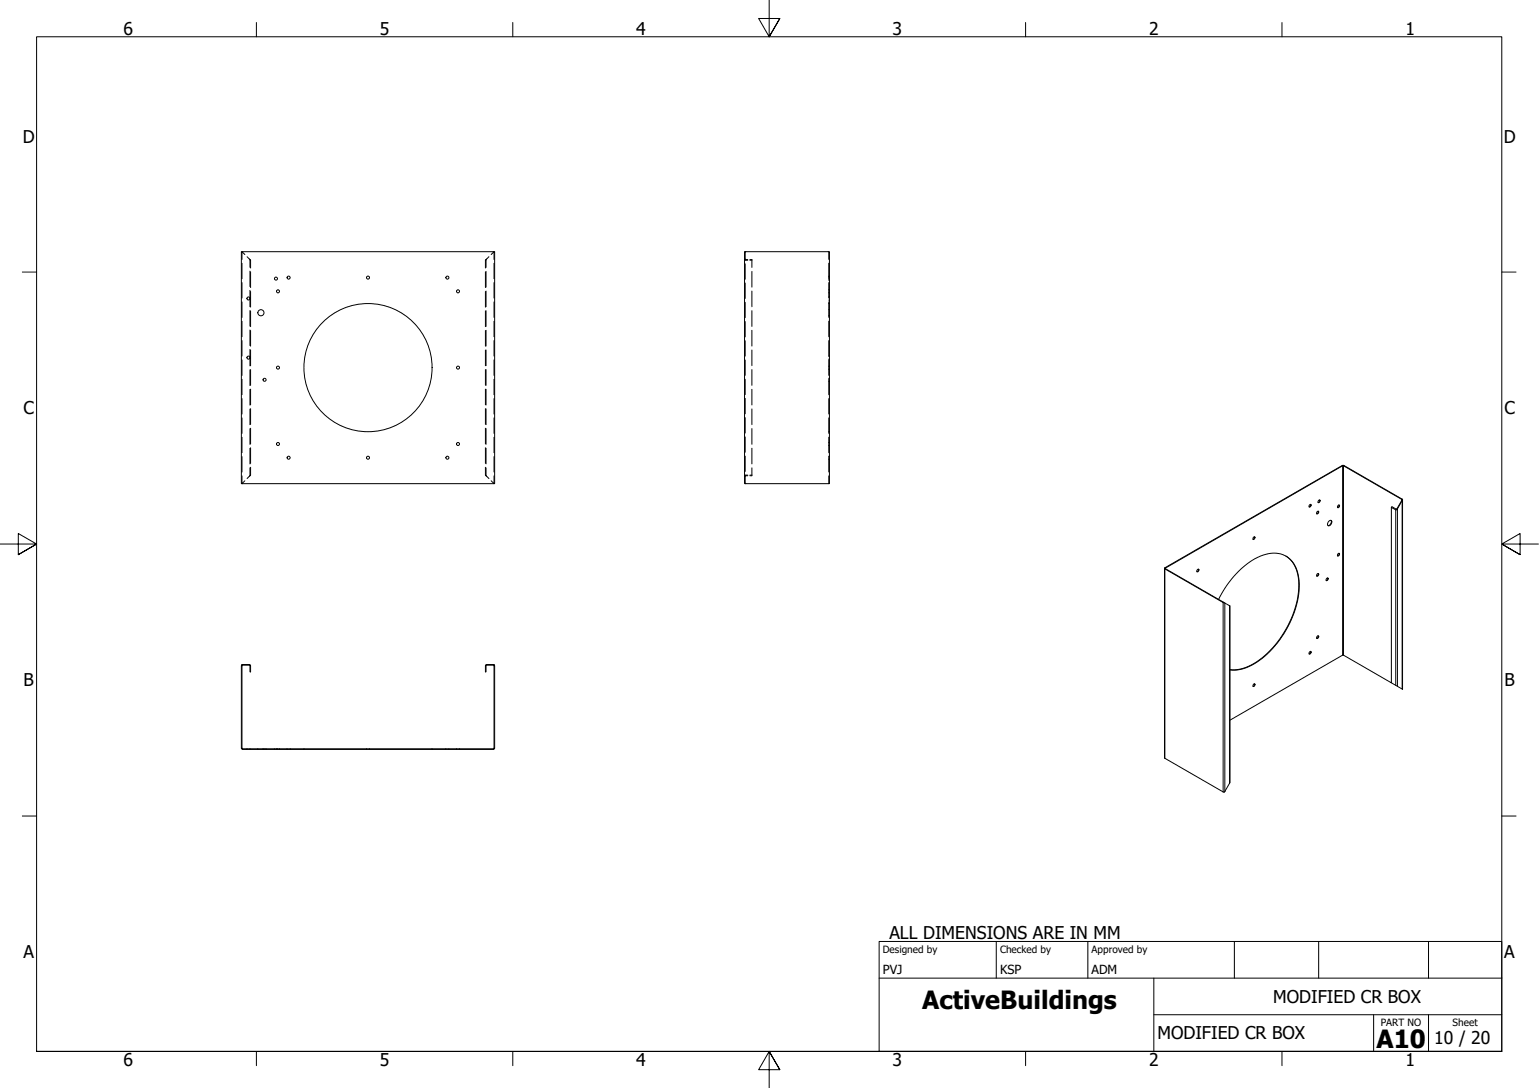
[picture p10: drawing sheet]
<svg xmlns="http://www.w3.org/2000/svg" width="420mm" height="297mm" viewBox="0 0 420 297" stroke-linecap="round" stroke-linejoin="round" font-family="sans-serif">
<!-- layer: Hidden (ISO) -->
<g fill="none" stroke="#000" stroke-width=".27">
<path d="M66.1 71.9v4.2M66.1 77.2v4.2M66.1 68.8v2M66.2 68.8l.6 .7M67.5 70.1l.6 .7M68.2 70.8v.1M68.2 70.9h.1M68.2 70.9v2.1M68.2 74v4.2M68.2 79.3v2.1M68.3 71l.1 2.2M68.4 74.2v4.3"/>
<path d="M68.4 79.6v4.2M132.5 74.2v4.3M132.5 79.6v4.2M132.6 71l-.1 2.2M132.7 70.9h.1M132.7 70.9v2.1M132.7 74.1v4.3M132.7 79.5v4.2M132.8 70.8l-.1 .1M133.5 70.1l-.7 .7M134.7 68.8l-.6 .7M134.8 68.8l.1 2"/>
<path d="M134.9 71.9v4.2M134.9 77.2v4.2M203.3 70.7v.2M203.4 70.7l.1 .1M203.4 72v4.2M203.4 77.3v4.2M203.5 68.8l-.1 2.2h.8M203.5 70.9h.7M203.6 68.7h-.1M204.7 70.9h.6v2.1M204.7 71h.6M205.3 74.1v4.3"/>
<path d="M205.3 79.5v4.2M226.3 76.5h.1M226.3 75.6h.1M226.3 76.2h.1M226.3 75.4h.1M226.3 80h.1M226.3 79.1h.1M226.3 68.7v2.1M226.3 71.9v4.2M226.3 77.2v4.2M66.1 82.4v4.3M66.1 87.7v4.2"/>
<path d="M66.1 93v4.2M66.1 98.3v4.2M68.2 81.6v2.1M68.2 84.8v4.2M68.2 90.1v4.2M68.2 95.4v2.1M68.2 97.8v2.1M68.4 84.9v4.3M68.4 90.2v4.3M68.4 95.6v4.3M132.5 84.9v4.3M132.5 90.2v4.3"/>
<path d="M132.5 95.6v4.3M132.7 84.8v4.3M132.7 90.2v4.3M132.7 95.6v4.2M134.9 82.4v4.3M134.9 87.7v4.2M134.9 93v4.2M134.9 98.3v4.2M203.4 82.5v4.2M203.4 87.8v4.2M203.4 93v4.2M203.4 98.3v4.2"/>
<path d="M205.3 84.8v4.3M205.3 90.2v4.3M205.3 95.6v4.2M226.3 81.9h.1M226.3 81.1h.1M226.3 100h.1M226.3 98.1h.1M226.3 97.2h.1M226.3 86.2h.1M226.3 84.5h.1M226.3 82.4v4.3M226.3 87.7v4.2"/>
<path d="M226.3 93v4.2M226.3 98.3v4.2M226.3 82.9h.1M66.1 103.5v4.3M66.1 108.8v4.2M66.1 114.1v4.2M66.1 119.4v4.2M68.2 101v4.2M68.2 106.3v4.3M68.2 111.7v4.3M68.2 117v4.3M68.4 100.9v4.3"/>
<path d="M68.4 106.2v4.3M68.4 111.6v4.3M68.4 116.9v4.3M132.5 100.9v4.3M132.5 106.2v4.3M132.5 111.6v4.3M132.5 116.9v4.3M132.7 100.9v4.3M132.7 106.3v4.3M132.7 111.6v4.3M132.7 117v4.3M134.9 103.5v4.3"/>
<path d="M134.9 108.8v4.2M134.9 114.1v4.2M134.9 119.4v4.2M203.4 103.5v4.2M203.4 108.8v4.2M203.4 114v4.2M203.4 119.3v4.2M205.3 100.9v4.3M205.3 106.3v4.3M205.3 111.6v4.3M205.3 117v4.3M226.3 100.8h.1"/>
<path d="M226.3 104.1h.1M226.3 103.3h.1M226.3 103.5v4.3M226.3 108.8v4.2M226.3 114.1v4.2M226.3 119.4v4.2M226.3 117.9h.1M66.1 129.9v2.1M66.1 124.7v4.2M66.8 131.3l-.6 .6M68.1 130l-.6 .6M68.2 129.9h.1"/>
<path d="M68.2 122.4v4.3M68.2 127.7v2.2M68.3 129.8l-.1 .1M68.4 127.6l-.1 2.2M68.4 122.2v4.3M132.5 127.6l.1 2.2M132.5 122.2v4.3M132.7 129.8v.1M132.7 129.9h.1M132.7 122.4v4.2M132.7 127.7v2.2M132.8 130l.7 .6"/>
<path d="M134.1 131.3l.6 .6M134.9 129.9l-.1 2.1M134.9 124.7v4.2M203.3 129.9v.1M203.4 124.5v4.2M203.5 129.9l-.1 .1M203.5 132h.1M204.2 129.7l-.8 .1 .1 2.2M204.2 129.9h-.7M204.7 129.7h.6M205.3 127.7v2.2h-.6M205.3 122.4v4.2"/>
<path d="M226.3 121.6h.1M226.3 120.8h.1M226.3 125.4h.1M226.3 124.6h.1M226.3 124.7v4.2M226.3 129.9v2.1M67.4 204.4v.2M68.2 204.4v.2M70.4 204.4v.2M71.8 204.4v.2M72.1 204.4v.2M72.6 204.4v.2"/>
<path d="M74.9 204.4v.2M75.5 204.4v.2M75.8 204.4v.2M76.3 204.4v.2M78.4 204.4v.2M79.2 204.4v.2M83 204.4v.2M100.1 204.4v.2M100.9 204.4v.2M118 204.4v.2M121.7 204.4v.2M122.6 204.4v.2"/>
<path d="M124.6 204.4v.2M125.5 204.4v.2"/>
</g>
<!-- layer: Visible (ISO) -->
<g fill="none" stroke="#000" stroke-width=".27">
<path d="M65.9 68.7h69.1v63.3h-69.1zM203.3 68.7h23.1v63.3h-23.1zM68.2 81.4v.2M68.2 97.5v.3M357.5 137.8l.3-.1a.35 .35 0 0 1 .1 .5 .35 .35 0 0 1-.5 0zM357.8 137.7l-.1 .5-.3 .2M359.6 139.7l.2-.1a.34 .34 0 0 1 .1 .5 .34 .34 0 0 1-.5 0zM359.9 139.6l-.1 .5-.3 .2M360 136.6l.2-.1a.34 .34 0 0 1 .1 .5 .34 .34 0 0 1-.5 0zM360.3 136.5l-.1 .5-.3 .2M365.3 138l.2-.1a.34 .34 0 0 1 .1 .5 .34 .34 0 0 1-.5 0zM365.5 137.9v.3l-.4 .4"/>
<path d="M379.9 138.5v47.9l-13.3-7.6-30.8 17.8M382.7 136.3l-1.4 2.6-1.3-.6-.1 .2M382.7 136.3l.2 .2M382.7 136.3l-16.2-9.1-48.4 28 17.7 10.2v48.2l-1.6 2.7-16.3-9.4v-51.7M382.9 136.4v51.8l-3-1.8M382.9 136.5l-16-9.4-.4-.1-48.6 28.1 .1 .2 16.2 9.3M382.9 136.5l-1.6 2.6-.3 .1-1.1-.7M326.9 155.5l.2-.1a.34 .34 0 0 1 .1 .5 .34 .34 0 0 1-.5 0zM327.2 155.4v.4l-.5 .3M342.2 146.7l.3-.2a.39 .39 0 0 1 0 .5 .39 .39 0 0 1-.4 .2zM342.5 146.5l-.1 .5-.3 .2M351 151.8a9.4 9.4 0 0 1 3.5 9.2 27.4 27.4 0 0 1-12.9 20.6 10.3 10.3 0 0 1-5.8 1.2"/>
<path d="M359.6 156.7l.2-.1a.34 .34 0 0 1 .1 .5 .34 .34 0 0 1-.5 0zM359.9 156.6v.3l-.4 .4M362.2 157.9l.2-.1a.34 .34 0 0 1 .1 .5 .34 .34 0 0 1-.5 0zM362.5 157.8l-.1 .3-.3 .4M362.7 142.4a.5 .5 0 0 1 .7-.3 .5 .5 0 0 1 .1 .8 .6 .6 0 0 1-.4 .6 .6 .6 0 0 1-.7-.3zM363.4 142.1a1.03 1.03 0 0 1-.9 1.4M365.3 151.2l.2-.1a.34 .34 0 0 1 .1 .4 .34 .34 0 0 1-.5 .1zM365.5 151.1v.5l-.4 .2M332.7 163.6a23.8 23.8 0 0 1 12.2-12.1 6.8 6.8 0 0 1 9.6 5.6 24.2 24.2 0 0 1-5.1 17.6 19 19 0 0 1-11.6 8.2h-2M357.5 178l.3-.2a.35 .35 0 0 1 .1 .5 .35 .35 0 0 1-.5 .1zM357.8 177.8l-.1 .5-.3 .2M359.6 173.7l.2-.1a.34 .34 0 0 1 .1 .5 .34 .34 0 0 1-.5 0z"/>
<path d="M359.9 173.6v.4l-.4 .3M65.9 181.8v22.5M66.1 181.5h2.2l.1 1.9h-.2v-1.8h-2l-.1 .2M66.1 181.5v22.8l.1 .1M66.1 181.5l-.2 .3M134.9 181.5l.1 .3M134.9 181.5h-2.2l-.2 1.9h.2l.1-1.8h1.9l.2 .2M134.9 181.5v22.8l-.2 .1M135 181.8v22.5M342.2 186.8l.3-.1a.34 .34 0 0 1 .1 .5 .34 .34 0 0 1-.5 0zM342.5 186.7l-.1 .5-.3 .2M65.9 204.3l.3 .3"/>
<path d="M66.2 204.6h68.5M66.2 204.4h68.5M135 204.3l-.3 .3"/>
<circle cx="75.3" cy="76.1" r=".41"/>
<circle cx="75.9" cy="79.5" r=".41"/>
<circle cx="78.8" cy="75.8" r=".41"/>
<circle cx="100.5" cy="75.8" r=".41"/>
<circle cx="122.1" cy="75.8" r=".41"/>
<circle cx="125" cy="79.5" r=".41"/>
<circle cx="67.8" cy="81.5" r=".41"/>
<circle cx="67.8" cy="97.6" r=".41"/>
<circle cx="71.2" cy="85.4" r=".84"/>
<circle cx="72.2" cy="103.7" r=".41"/>
<circle cx="75.9" cy="100.4" r=".41"/>
<circle cx="100.5" cy="100.4" r="17.5"/>
<circle cx="125" cy="100.4" r=".41"/>
<circle cx="75.9" cy="121.2" r=".41"/>
<circle cx="78.8" cy="125" r=".41"/>
<circle cx="100.5" cy="125" r=".41"/>
<circle cx="122.1" cy="125" r=".41"/>
<circle cx="125" cy="121.2" r=".41"/>
</g>
<!-- layer: Visible Narrow (ISO) -->
<path d="M366.4 127.1l.1 51.8M366.9 127.1l-.1 51.8M381 139.2v47.9M381.5 138.9v48.5M382.8 136.7v51.4M382.8 136.3l-.1 .3M318 155v52M334 164.4l-.1 51.8M334.4 164.6v51.5M335.7 165.4v48.4" fill="none" stroke="#000" stroke-width=".27"/>
<!-- layer: Border (ISO) -->
<g fill="none" stroke="#000" stroke-width=".27">
<path d="M70 6.1v3.9M140 6.1v3.9M210 0v10l-2.9-5h5.8l-2.9 5 2.9-5M280 6.1v3.9M350 6.1v3.9M6.1 74.3h3.9M410 74.3h3.9M0 148.5h10l-5-2.8v5.7l5-2.9-5 2.9M420 148.5h-10l5-2.8v5.7l-5-2.9 5 2.9M6.1 222.8h3.9M410 222.8h3.9M10 287v-277h400v277h-400h400"/>
<path d="M70 287v3.9M140 287v3.9M212.9 292l-2.9-5 2.9 5h-5.8l2.9-5v10M280 287v3.9M350 287v3.9"/>
</g>
<!-- layer: Title (ISO) -->
<path d="M240 257h170v30h-170zM272 257v10M297 257v10M337 257v10M360 257v10M390 257v10M240 267h170M315 277h95M315 267v20M375 277v10M390 277v10" fill="none" stroke="#000" stroke-width=".27"/>
<g font-size="6.9">
<text x="251.8" y="275.5">ActiveBuildings</text>
<text x="375.8" y="286.1">A10</text>
</g>
<g font-size="4.8">
<text x="33.7" y="9.6">6</text>
<text x="103.7" y="9.6">5</text>
<text x="173.7" y="9.6">4</text>
<text x="243.7" y="9.6">3</text>
<text x="313.7" y="9.6">2</text>
<text x="383.7" y="9.6">1</text>
<text x="6.2" y="38.9">D</text>
<text x="410.5" y="38.9">D</text>
<text x="6.4" y="113.2">C</text>
<text x="410.7" y="113.2">C</text>
<text x="6.4" y="187.4">B</text>
<text x="410.7" y="187.4">B</text>
<text x="242.8" y="256.3">ALL DIMENSIONS ARE IN MM</text>
<text x="6.4" y="261.7">A</text>
<text x="410.7" y="261.7">A</text>
<text x="347.6" y="273.8">MODIFIED CR BOX</text>
<text x="316" y="283.7">MODIFIED CR BOX</text>
<text x="391.6" y="285">10 / 20</text>
<text x="33.7" y="290.9">6</text>
<text x="103.7" y="290.9">5</text>
<text x="173.7" y="290.9">4</text>
<text x="243.7" y="290.9">3</text>
<text x="313.7" y="290.9">2</text>
<text x="383.7" y="290.9">1</text>
</g>
<g font-size="3.4">
<text x="241" y="266">PVJ</text>
<text x="273" y="266">KSP</text>
<text x="298" y="266">ADM</text>
</g>
<g font-size="2.7">
<text x="241" y="260.1">Designed by</text>
<text x="273" y="260.1">Checked by</text>
<text x="298" y="260.1">Approved by</text>
<text x="376.9" y="280.1">PART NO</text>
<text x="396.6" y="280.1">Sheet</text>
</g>
</svg>
